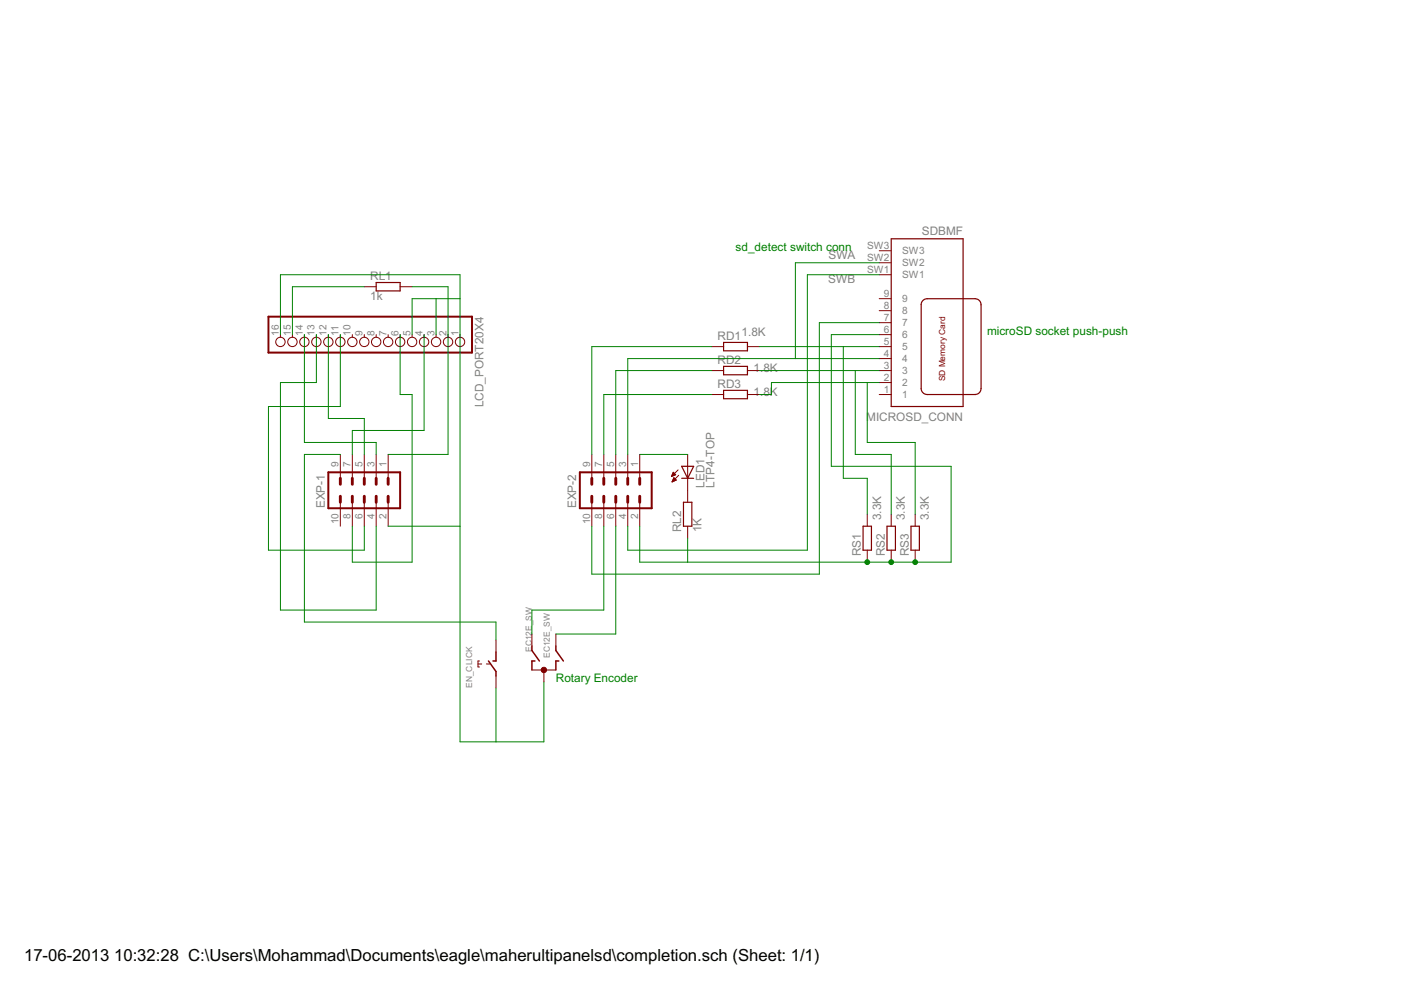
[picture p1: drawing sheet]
<?xml version="1.0" encoding="utf-8"?>
<!DOCTYPE eagle SYSTEM "eagle.dtd">
<eagle version="6.0">
<drawing>
<settings>
<setting alwaysvectorfont="no"/>
<setting verticaltext="up"/>
</settings>
<grid distance="0.1" unitdist="inch" unit="inch" style="lines" multiple="1" display="no" altdistance="0.01" altunitdist="inch" altunit="inch"/>
<schematic xreflabel="%F%N/%S.%C%R" xrefpart="/%S.%C%R">
<libraries>
<library name="con-lstb">
<symbols>
<symbol name="MA05-2">
<wire x1="3.81" y1="-7.62" x2="-3.81" y2="-7.62" width="0.4064" layer="94"/>
<wire x1="1.27" y1="0" x2="2.54" y2="0" width="0.6096" layer="94"/>
<wire x1="1.27" y1="-2.54" x2="2.54" y2="-2.54" width="0.6096" layer="94"/>
<wire x1="1.27" y1="-5.08" x2="2.54" y2="-5.08" width="0.6096" layer="94"/>
<wire x1="-2.54" y1="0" x2="-1.27" y2="0" width="0.6096" layer="94"/>
<wire x1="-2.54" y1="-2.54" x2="-1.27" y2="-2.54" width="0.6096" layer="94"/>
<wire x1="-2.54" y1="-5.08" x2="-1.27" y2="-5.08" width="0.6096" layer="94"/>
<wire x1="-3.81" y1="7.62" x2="-3.81" y2="-7.62" width="0.4064" layer="94"/>
<wire x1="3.81" y1="-7.62" x2="3.81" y2="7.62" width="0.4064" layer="94"/>
<wire x1="-3.81" y1="7.62" x2="3.81" y2="7.62" width="0.4064" layer="94"/>
<wire x1="1.27" y1="5.08" x2="2.54" y2="5.08" width="0.6096" layer="94"/>
<wire x1="1.27" y1="2.54" x2="2.54" y2="2.54" width="0.6096" layer="94"/>
<wire x1="-2.54" y1="5.08" x2="-1.27" y2="5.08" width="0.6096" layer="94"/>
<wire x1="-2.54" y1="2.54" x2="-1.27" y2="2.54" width="0.6096" layer="94"/>
<text x="-3.81" y="-10.16" size="1.778" layer="96">&gt;VALUE</text>
<text x="-3.81" y="8.382" size="1.778" layer="95">&gt;NAME</text>
<pin name="1" x="7.62" y="-5.08" visible="pad" length="middle" direction="pas" swaplevel="1" rot="R180"/>
<pin name="3" x="7.62" y="-2.54" visible="pad" length="middle" direction="pas" swaplevel="1" rot="R180"/>
<pin name="5" x="7.62" y="0" visible="pad" length="middle" direction="pas" swaplevel="1" rot="R180"/>
<pin name="2" x="-7.62" y="-5.08" visible="pad" length="middle" direction="pas" swaplevel="1"/>
<pin name="4" x="-7.62" y="-2.54" visible="pad" length="middle" direction="pas" swaplevel="1"/>
<pin name="6" x="-7.62" y="0" visible="pad" length="middle" direction="pas" swaplevel="1"/>
<pin name="7" x="7.62" y="2.54" visible="pad" length="middle" direction="pas" swaplevel="1" rot="R180"/>
<pin name="9" x="7.62" y="5.08" visible="pad" length="middle" direction="pas" swaplevel="1" rot="R180"/>
<pin name="8" x="-7.62" y="2.54" visible="pad" length="middle" direction="pas" swaplevel="1"/>
<pin name="10" x="-7.62" y="5.08" visible="pad" length="middle" direction="pas" swaplevel="1"/>
</symbol>
</symbols>
<devicesets>
<deviceset name="MA05-2" prefix="SV" uservalue="yes">
<gates>
<gate name="G$1" symbol="MA05-2" x="0" y="0"/>
</gates>
<devices>
<device name="" package="MA05-2">
<connects>
<connect gate="G$1" pin="1" pad="1"/>
<connect gate="G$1" pin="10" pad="10"/>
<connect gate="G$1" pin="2" pad="2"/>
<connect gate="G$1" pin="3" pad="3"/>
<connect gate="G$1" pin="4" pad="4"/>
<connect gate="G$1" pin="5" pad="5"/>
<connect gate="G$1" pin="6" pad="6"/>
<connect gate="G$1" pin="7" pad="7"/>
<connect gate="G$1" pin="8" pad="8"/>
<connect gate="G$1" pin="9" pad="9"/>
</connects>
<technologies>
<technology name="">
<attribute name="MF" value="" constant="no"/>
<attribute name="MPN" value="" constant="no"/>
<attribute name="OC_FARNELL" value="unknown" constant="no"/>
<attribute name="OC_NEWARK" value="unknown" constant="no"/>
</technology>
</technologies>
</device>
</devices>
</deviceset>
</devicesets>
</library>
<library name="pinhead">
<symbols>
<symbol name="PINHD16">
<wire x1="-6.35" y1="-22.86" x2="1.27" y2="-22.86" width="0.4064" layer="94"/>
<wire x1="1.27" y1="-22.86" x2="1.27" y2="20.32" width="0.4064" layer="94"/>
<wire x1="1.27" y1="20.32" x2="-6.35" y2="20.32" width="0.4064" layer="94"/>
<wire x1="-6.35" y1="20.32" x2="-6.35" y2="-22.86" width="0.4064" layer="94"/>
<text x="-6.35" y="20.955" size="1.778" layer="95">&gt;NAME</text>
<text x="-6.35" y="-25.4" size="1.778" layer="96">&gt;VALUE</text>
<pin name="1" x="-2.54" y="17.78" visible="pad" length="short" direction="pas" function="dot"/>
<pin name="2" x="-2.54" y="15.24" visible="pad" length="short" direction="pas" function="dot"/>
<pin name="3" x="-2.54" y="12.7" visible="pad" length="short" direction="pas" function="dot"/>
<pin name="4" x="-2.54" y="10.16" visible="pad" length="short" direction="pas" function="dot"/>
<pin name="5" x="-2.54" y="7.62" visible="pad" length="short" direction="pas" function="dot"/>
<pin name="6" x="-2.54" y="5.08" visible="pad" length="short" direction="pas" function="dot"/>
<pin name="7" x="-2.54" y="2.54" visible="pad" length="short" direction="pas" function="dot"/>
<pin name="8" x="-2.54" y="0" visible="pad" length="short" direction="pas" function="dot"/>
<pin name="9" x="-2.54" y="-2.54" visible="pad" length="short" direction="pas" function="dot"/>
<pin name="10" x="-2.54" y="-5.08" visible="pad" length="short" direction="pas" function="dot"/>
<pin name="11" x="-2.54" y="-7.62" visible="pad" length="short" direction="pas" function="dot"/>
<pin name="12" x="-2.54" y="-10.16" visible="pad" length="short" direction="pas" function="dot"/>
<pin name="13" x="-2.54" y="-12.7" visible="pad" length="short" direction="pas" function="dot"/>
<pin name="14" x="-2.54" y="-15.24" visible="pad" length="short" direction="pas" function="dot"/>
<pin name="15" x="-2.54" y="-17.78" visible="pad" length="short" direction="pas" function="dot"/>
<pin name="16" x="-2.54" y="-20.32" visible="pad" length="short" direction="pas" function="dot"/>
</symbol>
</symbols>
<devicesets>
<deviceset name="PINHD-1X16" prefix="JP" uservalue="yes">
<gates>
<gate name="A" symbol="PINHD16" x="0" y="0"/>
</gates>
<devices>
<device name="" package="1X16">
<connects>
<connect gate="A" pin="1" pad="1"/>
<connect gate="A" pin="10" pad="10"/>
<connect gate="A" pin="11" pad="11"/>
<connect gate="A" pin="12" pad="12"/>
<connect gate="A" pin="13" pad="13"/>
<connect gate="A" pin="14" pad="14"/>
<connect gate="A" pin="15" pad="15"/>
<connect gate="A" pin="16" pad="16"/>
<connect gate="A" pin="2" pad="2"/>
<connect gate="A" pin="3" pad="3"/>
<connect gate="A" pin="4" pad="4"/>
<connect gate="A" pin="5" pad="5"/>
<connect gate="A" pin="6" pad="6"/>
<connect gate="A" pin="7" pad="7"/>
<connect gate="A" pin="8" pad="8"/>
<connect gate="A" pin="9" pad="9"/>
</connects>
<technologies>
<technology name=""/>
</technologies>
</device>
<device name="/90" package="1X16/90">
<connects>
<connect gate="A" pin="1" pad="1"/>
<connect gate="A" pin="10" pad="10"/>
<connect gate="A" pin="11" pad="11"/>
<connect gate="A" pin="12" pad="12"/>
<connect gate="A" pin="13" pad="13"/>
<connect gate="A" pin="14" pad="14"/>
<connect gate="A" pin="15" pad="15"/>
<connect gate="A" pin="16" pad="16"/>
<connect gate="A" pin="2" pad="2"/>
<connect gate="A" pin="3" pad="3"/>
<connect gate="A" pin="4" pad="4"/>
<connect gate="A" pin="5" pad="5"/>
<connect gate="A" pin="6" pad="6"/>
<connect gate="A" pin="7" pad="7"/>
<connect gate="A" pin="8" pad="8"/>
<connect gate="A" pin="9" pad="9"/>
</connects>
<technologies>
<technology name=""/>
</technologies>
</device>
</devices>
</deviceset>
</devicesets>
</library>
<library name="led">
<symbols>
<symbol name="LED">
<wire x1="1.27" y1="0" x2="0" y2="-2.54" width="0.254" layer="94"/>
<wire x1="0" y1="-2.54" x2="-1.27" y2="0" width="0.254" layer="94"/>
<wire x1="1.27" y1="-2.54" x2="0" y2="-2.54" width="0.254" layer="94"/>
<wire x1="0" y1="-2.54" x2="-1.27" y2="-2.54" width="0.254" layer="94"/>
<wire x1="1.27" y1="0" x2="0" y2="0" width="0.254" layer="94"/>
<wire x1="0" y1="0" x2="-1.27" y2="0" width="0.254" layer="94"/>
<wire x1="0" y1="0" x2="0" y2="-2.54" width="0.1524" layer="94"/>
<wire x1="-2.032" y1="-0.762" x2="-3.429" y2="-2.159" width="0.1524" layer="94"/>
<wire x1="-1.905" y1="-1.905" x2="-3.302" y2="-3.302" width="0.1524" layer="94"/>
<text x="3.556" y="-4.572" size="1.778" layer="95" rot="R90">&gt;NAME</text>
<text x="5.715" y="-4.572" size="1.778" layer="96" rot="R90">&gt;VALUE</text>
<pin name="C" x="0" y="-5.08" visible="off" length="short" direction="pas" rot="R90"/>
<pin name="A" x="0" y="2.54" visible="off" length="short" direction="pas" rot="R270"/>
<polygon width="0.1524" layer="94">
<vertex x="-3.429" y="-2.159"/>
<vertex x="-3.048" y="-1.27"/>
<vertex x="-2.54" y="-1.778"/>
</polygon>
<polygon width="0.1524" layer="94">
<vertex x="-3.302" y="-3.302"/>
<vertex x="-2.921" y="-2.413"/>
<vertex x="-2.413" y="-2.921"/>
</polygon>
</symbol>
</symbols>
<devicesets>
<deviceset name="*P4" prefix="LED">
<gates>
<gate name="G$1" symbol="LED" x="0" y="0"/>
</gates>
<devices>
<device name="-BOTTOM" package="P47F-BOTTOM">
<connects>
<connect gate="G$1" pin="A" pad="A"/>
<connect gate="G$1" pin="C" pad="C"/>
</connects>
<technologies>
<technology name="LA"/>
<technology name="LB"/>
<technology name="LR"/>
<technology name="LS"/>
<technology name="LT"/>
<technology name="LW"/>
<technology name="LY"/>
</technologies>
</device>
<device name="-TOP" package="P47F-TOP">
<connects>
<connect gate="G$1" pin="A" pad="A"/>
<connect gate="G$1" pin="C" pad="C"/>
</connects>
<technologies>
<technology name="LA"/>
<technology name="LB"/>
<technology name="LR"/>
<technology name="LS"/>
<technology name="LT"/>
<technology name="LW"/>
<technology name="LY"/>
</technologies>
</device>
</devices>
</deviceset>
</devicesets>
</library>
<library name="switch-alps">
<symbols>
<symbol name="ENCODER">
<wire x1="-2.54" y1="5.08" x2="-2.54" y2="4.1275" width="0.3048" layer="94"/>
<wire x1="-2.54" y1="4.1275" x2="-0.9525" y2="1.905" width="0.3048" layer="94"/>
<wire x1="-1.905" y1="1.905" x2="-2.54" y2="1.905" width="0.3048" layer="94"/>
<wire x1="-2.54" y1="1.905" x2="-2.54" y2="0" width="0.3048" layer="94"/>
<wire x1="2.54" y1="5.08" x2="2.54" y2="4.1275" width="0.3048" layer="94"/>
<wire x1="2.54" y1="4.1275" x2="4.1275" y2="1.905" width="0.3048" layer="94"/>
<wire x1="3.175" y1="1.905" x2="2.54" y2="1.905" width="0.3048" layer="94"/>
<wire x1="2.54" y1="1.905" x2="2.54" y2="0" width="0.3048" layer="94"/>
<wire x1="-2.54" y1="0" x2="2.54" y2="0" width="0.1524" layer="94"/>
<circle x="0" y="0" radius="0.5679" width="0" layer="94"/>
<text x="-3.81" y="0" size="1.27" layer="95" rot="R90">&gt;PART</text>
<text x="6.35" y="0" size="1.27" layer="96" rot="R90">&gt;VALUE</text>
<pin name="C" x="0" y="-2.54" visible="off" length="short" direction="pas" rot="R90"/>
<pin name="A" x="-2.54" y="7.62" visible="off" length="short" direction="pas" rot="R270"/>
<pin name="B" x="2.54" y="7.62" visible="off" length="short" direction="pas" rot="R270"/>
</symbol>
<symbol name="TASTER">
<wire x1="-2.54" y1="0" x2="-1.5875" y2="0" width="0.3048" layer="94"/>
<wire x1="-1.5875" y1="0" x2="0.635" y2="1.5875" width="0.3048" layer="94"/>
<wire x1="0.635" y1="0.635" x2="0.635" y2="0" width="0.3048" layer="94"/>
<wire x1="0.635" y1="0" x2="2.54" y2="0" width="0.3048" layer="94"/>
<wire x1="0" y1="1.27" x2="0" y2="3.81" width="0.127" layer="94" style="shortdash"/>
<wire x1="-0.635" y1="3.81" x2="0.635" y2="3.81" width="0.127" layer="94"/>
<wire x1="-0.635" y1="3.81" x2="-0.635" y2="3.4925" width="0.127" layer="94"/>
<wire x1="0.635" y1="3.81" x2="0.635" y2="3.4925" width="0.127" layer="94"/>
<text x="-5.08" y="5.08" size="1.27" layer="95">&gt;PART</text>
<text x="-5.08" y="-2.54" size="1.27" layer="96">&gt;VALUE</text>
<pin name="1" x="5.08" y="0" visible="off" length="short" direction="pas" swaplevel="1" rot="R180"/>
<pin name="2" x="-5.08" y="0" visible="off" length="short" direction="pas" swaplevel="1"/>
</symbol>
<symbol name="GEHAEUSEANSCHLUSS">
<wire x1="0" y1="0" x2="0.9525" y2="0" width="0.254" layer="94"/>
<wire x1="1.5875" y1="0" x2="2.2225" y2="0" width="0.254" layer="94"/>
<wire x1="2.8575" y1="0" x2="3.4925" y2="0" width="0.254" layer="94"/>
<wire x1="4.1275" y1="0" x2="5.08" y2="0" width="0.254" layer="94"/>
<pin name="G" x="0" y="0" visible="pad" length="point" direction="pas"/>
</symbol>
</symbols>
<devicesets>
<deviceset name="EC12E_SW" prefix="SW">
<gates>
<gate name="G$1" symbol="ENCODER" x="-10.16" y="-2.54" addlevel="always"/>
<gate name="G$2" symbol="TASTER" x="10.16" y="3.81" addlevel="always"/>
<gate name="G$3" symbol="GEHAEUSEANSCHLUSS" x="10.16" y="-6.35" addlevel="request"/>
<gate name="G$4" symbol="GEHAEUSEANSCHLUSS" x="10.16" y="-8.89" addlevel="request"/>
</gates>
<devices>
<device name="" package="ALPS_EC12E_SW">
<connects>
<connect gate="G$1" pin="A" pad="A"/>
<connect gate="G$1" pin="B" pad="B"/>
<connect gate="G$1" pin="C" pad="C"/>
<connect gate="G$2" pin="1" pad="D"/>
<connect gate="G$2" pin="2" pad="E"/>
<connect gate="G$3" pin="G" pad="GND1"/>
<connect gate="G$4" pin="G" pad="GND2"/>
</connects>
<technologies>
<technology name="">
<attribute name="MF" value="" constant="no"/>
<attribute name="MPN" value="EC12E2424407" constant="no"/>
<attribute name="OC_FARNELL" value="1520813" constant="no"/>
<attribute name="OC_NEWARK" value="74M1068" constant="no"/>
</technology>
</technologies>
</device>
</devices>
</deviceset>
</devicesets>
</library>
<library name="farnell">
<symbols>
<symbol name="SDBMF">
<wire x1="2.54" y1="20.32" x2="2.54" y2="-15.24" width="0.254" layer="94"/>
<wire x1="2.54" y1="-15.24" x2="-12.7" y2="-15.24" width="0.254" layer="94"/>
<wire x1="-12.7" y1="-15.24" x2="-12.7" y2="20.32" width="0.254" layer="94"/>
<wire x1="-12.7" y1="20.32" x2="2.54" y2="20.32" width="0.254" layer="94"/>
<wire x1="-16.51" y1="16.51" x2="-15.24" y2="17.78" width="0.254" layer="94" curve="-90"/>
<wire x1="-15.24" y1="17.78" x2="-5.08" y2="17.78" width="0.254" layer="94"/>
<wire x1="-5.08" y1="17.78" x2="-3.81" y2="16.51" width="0.254" layer="94" curve="-90"/>
<wire x1="-3.81" y1="16.51" x2="-3.81" y2="-1.27" width="0.254" layer="94"/>
<wire x1="-3.81" y1="-1.27" x2="-5.08" y2="-2.54" width="0.254" layer="94" curve="-90"/>
<wire x1="-5.08" y1="-2.54" x2="-15.24" y2="-2.54" width="0.254" layer="94"/>
<wire x1="-15.24" y1="-2.54" x2="-16.51" y2="-1.27" width="0.254" layer="94" curve="-90"/>
<wire x1="-16.51" y1="-1.27" x2="-16.51" y2="16.51" width="0.254" layer="94"/>
<text x="-7.62" y="1.27" size="1.27" layer="94" rot="R90">SD Memory Card</text>
<text x="-12.7" y="21.59" size="1.778" layer="95">&gt;NAME</text>
<text x="-12.7" y="-17.78" size="1.778" layer="96">&gt;VALUE</text>
<pin name="1" x="5.08" y="17.78" length="short" direction="pas" rot="R180"/>
<pin name="2" x="5.08" y="15.24" length="short" direction="pas" rot="R180"/>
<pin name="3" x="5.08" y="12.7" length="short" direction="pas" rot="R180"/>
<pin name="4" x="5.08" y="10.16" length="short" direction="pas" rot="R180"/>
<pin name="5" x="5.08" y="7.62" length="short" direction="pas" rot="R180"/>
<pin name="6" x="5.08" y="5.08" length="short" direction="pas" rot="R180"/>
<pin name="7" x="5.08" y="2.54" length="short" direction="pas" rot="R180"/>
<pin name="8" x="5.08" y="0" length="short" direction="pas" rot="R180"/>
<pin name="9" x="5.08" y="-2.54" length="short" direction="pas" rot="R180"/>
<pin name="SW1" x="5.08" y="-7.62" length="short" direction="pas" rot="R180"/>
<pin name="SW2" x="5.08" y="-10.16" length="short" direction="pas" rot="R180"/>
<pin name="SW3" x="5.08" y="-12.7" length="short" direction="pas" rot="R180"/>
</symbol>
</symbols>
<devicesets>
<deviceset name="SDBMF" prefix="X">
<gates>
<gate name="G$1" symbol="SDBMF" x="0" y="0"/>
</gates>
<devices>
<device name="" package="SDBMF-009XXBXX2">
<connects>
<connect gate="G$1" pin="1" pad="1"/>
<connect gate="G$1" pin="2" pad="2"/>
<connect gate="G$1" pin="3" pad="3"/>
<connect gate="G$1" pin="4" pad="4"/>
<connect gate="G$1" pin="5" pad="5"/>
<connect gate="G$1" pin="6" pad="6"/>
<connect gate="G$1" pin="7" pad="7"/>
<connect gate="G$1" pin="8" pad="8"/>
<connect gate="G$1" pin="9" pad="9"/>
<connect gate="G$1" pin="SW1" pad="SW1"/>
<connect gate="G$1" pin="SW2" pad="SW2"/>
<connect gate="G$1" pin="SW3" pad="SW3"/>
</connects>
<technologies>
<technology name=""/>
</technologies>
</device>
</devices>
</deviceset>
</devicesets>
</library>
<library name="resistor-shunt">
<symbols>
<symbol name="R">
<wire x1="2.54" y1="0.889" x2="-2.54" y2="0.889" width="0.254" layer="94"/>
<wire x1="-2.54" y1="-0.889" x2="2.54" y2="-0.889" width="0.254" layer="94"/>
<wire x1="-2.54" y1="0.889" x2="-2.54" y2="-0.889" width="0.254" layer="94"/>
<wire x1="2.54" y1="0.889" x2="2.54" y2="-0.889" width="0.254" layer="94"/>
<text x="-3.81" y="1.3716" size="1.778" layer="95">&gt;NAME</text>
<text x="-3.81" y="-2.921" size="1.778" layer="96">&gt;VALUE</text>
<pin name="2" x="-5.08" y="0" visible="off" length="short" direction="pas" swaplevel="1"/>
<pin name="1" x="5.08" y="0" visible="off" length="short" direction="pas" swaplevel="1" rot="R180"/>
</symbol>
</symbols>
<devicesets>
<deviceset name="BVS" prefix="R" uservalue="yes">
<gates>
<gate name="G$1" symbol="R" x="0" y="0"/>
</gates>
<devices>
<device name="" package="BVS">
<connects>
<connect gate="G$1" pin="1" pad="1"/>
<connect gate="G$1" pin="2" pad="2"/>
</connects>
<technologies>
<technology name="">
<attribute name="MF" value="" constant="no"/>
<attribute name="MPN" value="" constant="no"/>
<attribute name="OC_FARNELL" value="unknown" constant="no"/>
<attribute name="OC_NEWARK" value="unknown" constant="no"/>
</technology>
</technologies>
</device>
</devices>
</deviceset>
</devicesets>
</library>
</libraries>
<attributes>
</attributes>
<variantdefs>
</variantdefs>
<classes>
<class number="0" name="default" width="0" drill="0">
</class>
</classes>
<parts>
<part name="EXP-1" library="con-lstb" deviceset="MA05-2" device=""/>
<part name="EXP-2" library="con-lstb" deviceset="MA05-2" device=""/>
<part name="LCD_PORT20X4" library="pinhead" deviceset="PINHD-1X16" device=""/>
<part name="LED1" library="led" deviceset="*P4" device="-TOP" technology="LT"/>
<part name="EN_CLICK" library="switch-alps" deviceset="EC12E_SW" device=""/>
<part name="MICROSD_CONN" library="farnell" deviceset="SDBMF" device=""/>
<part name="RL1" library="resistor-shunt" deviceset="BVS" device="" value="1k"/>
<part name="RD1" library="resistor-shunt" deviceset="BVS" device="" value="1.8K"/>
<part name="RD2" library="resistor-shunt" deviceset="BVS" device="" value="1.8K"/>
<part name="RD3" library="resistor-shunt" deviceset="BVS" device="" value="1.8K"/>
<part name="RS3" library="resistor-shunt" deviceset="BVS" device="" value="3.3K"/>
<part name="RS1" library="resistor-shunt" deviceset="BVS" device="" value="3.3K"/>
<part name="RL2" library="resistor-shunt" deviceset="BVS" device="" value="1K"/>
<part name="RS2" library="resistor-shunt" deviceset="BVS" device="" value="3.3K"/>
</parts>
<sheets>
<sheet>
<plain>
<text x="76.2" y="-12.7" size="1.778" layer="91">Rotary Encoder</text>
<text x="167.64" y="60.96" size="1.778" layer="91">microSD socket push-push</text>
<text x="114.3" y="78.74" size="1.778" layer="91">sd_detect switch conn</text>
</plain>
<instances>
<instance part="EXP-1" gate="G$1" x="35.56" y="27.94" smashed="yes" rot="R90">
<attribute name="VALUE" x="45.72" y="24.13" size="1.778" layer="96" rot="R90"/>
<attribute name="NAME" x="27.178" y="24.13" size="1.778" layer="95" rot="R90"/>
</instance>
<instance part="EXP-2" gate="G$1" x="88.9" y="27.94" smashed="yes" rot="R90">
<attribute name="VALUE" x="99.06" y="24.13" size="1.778" layer="96" rot="R90"/>
<attribute name="NAME" x="80.518" y="24.13" size="1.778" layer="95" rot="R90"/>
</instance>
<instance part="LCD_PORT20X4" gate="A" x="38.1" y="58.42" smashed="yes" rot="R270">
<attribute name="NAME" x="59.055" y="64.77" size="1.778" layer="95" rot="R270"/>
<attribute name="VALUE" x="12.7" y="64.77" size="1.778" layer="96" rot="R270"/>
</instance>
<instance part="LED1" gate="G$1" x="104.14" y="33.02" smashed="yes">
<attribute name="NAME" x="107.696" y="28.448" size="1.778" layer="95" rot="R90"/>
<attribute name="VALUE" x="109.855" y="28.448" size="1.778" layer="96" rot="R90"/>
</instance>
<instance part="EN_CLICK" gate="G$1" x="73.66" y="-10.16" smashed="yes">
<attribute name="VALUE" x="74.93" y="-7.62" size="1.27" layer="96" rot="R90"/>
</instance>
<instance part="EN_CLICK" gate="G$2" x="63.5" y="-8.89" smashed="yes" rot="R90">
<attribute name="PART" x="58.42" y="-13.97" size="1.27" layer="95" rot="R90"/>
<attribute name="VALUE" x="71.12" y="-6.35" size="1.27" layer="96" rot="R90"/>
</instance>
<instance part="MICROSD_CONN" gate="G$1" x="149.86" y="66.04" smashed="yes" rot="R180">
<attribute name="NAME" x="162.56" y="44.45" size="1.778" layer="95" rot="R180"/>
<attribute name="VALUE" x="162.56" y="83.82" size="1.778" layer="96" rot="R180"/>
</instance>
<instance part="RL1" gate="G$1" x="40.64" y="71.12" smashed="yes">
<attribute name="NAME" x="36.83" y="72.4916" size="1.778" layer="95"/>
<attribute name="VALUE" x="36.83" y="68.199" size="1.778" layer="96"/>
</instance>
<instance part="RD1" gate="G$1" x="114.3" y="58.42" smashed="yes">
<attribute name="NAME" x="110.49" y="59.7916" size="1.778" layer="95"/>
<attribute name="VALUE" x="115.57" y="60.579" size="1.778" layer="96"/>
</instance>
<instance part="RD2" gate="G$1" x="114.3" y="53.34" smashed="yes">
<attribute name="NAME" x="110.49" y="54.7116" size="1.778" layer="95"/>
<attribute name="VALUE" x="118.11" y="52.959" size="1.778" layer="96"/>
</instance>
<instance part="RD3" gate="G$1" x="114.3" y="48.26" smashed="yes">
<attribute name="NAME" x="110.49" y="49.6316" size="1.778" layer="95"/>
<attribute name="VALUE" x="118.11" y="47.879" size="1.778" layer="96"/>
</instance>
<instance part="RS3" gate="G$1" x="152.4" y="17.78" smashed="yes" rot="R90">
<attribute name="NAME" x="151.0284" y="13.97" size="1.778" layer="95" rot="R90"/>
<attribute name="VALUE" x="155.321" y="21.59" size="1.778" layer="96" rot="R90"/>
</instance>
<instance part="RS1" gate="G$1" x="142.24" y="17.78" smashed="yes" rot="R90">
<attribute name="NAME" x="140.8684" y="13.97" size="1.778" layer="95" rot="R90"/>
<attribute name="VALUE" x="145.161" y="21.59" size="1.778" layer="96" rot="R90"/>
</instance>
<instance part="RL2" gate="G$1" x="104.14" y="22.86" smashed="yes" rot="R90">
<attribute name="NAME" x="102.7684" y="19.05" size="1.778" layer="95" rot="R90"/>
<attribute name="VALUE" x="107.061" y="19.05" size="1.778" layer="96" rot="R90"/>
</instance>
<instance part="RS2" gate="G$1" x="147.32" y="17.78" smashed="yes" rot="R90">
<attribute name="NAME" x="145.9484" y="13.97" size="1.778" layer="95" rot="R90"/>
<attribute name="VALUE" x="150.241" y="21.59" size="1.778" layer="96" rot="R90"/>
</instance>
</instances>
<busses>
</busses>
<nets>
<net name="N$1" class="0">
<segment>
<pinref part="EXP-1" gate="G$1" pin="1"/>
<pinref part="LCD_PORT20X4" gate="A" pin="2"/>
<wire x1="40.64" y1="35.56" x2="53.34" y2="35.56" width="0.1524" layer="91"/>
<wire x1="53.34" y1="35.56" x2="53.34" y2="60.96" width="0.1524" layer="91"/>
<wire x1="45.72" y1="71.12" x2="53.34" y2="71.12" width="0.1524" layer="91"/>
<wire x1="53.34" y1="71.12" x2="53.34" y2="60.96" width="0.1524" layer="91"/>
<pinref part="RL1" gate="G$1" pin="1"/>
</segment>
</net>
<net name="N$3" class="0">
<segment>
<wire x1="63.5" y1="-25.4" x2="63.5" y2="-13.97" width="0.1524" layer="91"/>
<pinref part="EN_CLICK" gate="G$2" pin="2"/>
<wire x1="63.5" y1="-25.4" x2="73.66" y2="-25.4" width="0.1524" layer="91"/>
<pinref part="EN_CLICK" gate="G$1" pin="C"/>
<wire x1="73.66" y1="-25.4" x2="73.66" y2="-12.7" width="0.1524" layer="91"/>
<wire x1="63.5" y1="-25.4" x2="55.88" y2="-25.4" width="0.1524" layer="91"/>
<pinref part="EXP-1" gate="G$1" pin="2"/>
<pinref part="LCD_PORT20X4" gate="A" pin="1"/>
<wire x1="40.64" y1="20.32" x2="55.88" y2="20.32" width="0.1524" layer="91"/>
<wire x1="55.88" y1="20.32" x2="55.88" y2="60.96" width="0.1524" layer="91"/>
<wire x1="55.88" y1="-25.4" x2="55.88" y2="20.32" width="0.1524" layer="91"/>
</segment>
</net>
<net name="N$4" class="0">
<segment>
<pinref part="EXP-1" gate="G$1" pin="7"/>
<wire x1="33.02" y1="35.56" x2="33.02" y2="40.64" width="0.1524" layer="91"/>
<pinref part="LCD_PORT20X4" gate="A" pin="4"/>
<wire x1="33.02" y1="40.64" x2="48.26" y2="40.64" width="0.1524" layer="91"/>
<wire x1="48.26" y1="40.64" x2="48.26" y2="60.96" width="0.1524" layer="91"/>
</segment>
</net>
<net name="N$5" class="0">
<segment>
<pinref part="EXP-1" gate="G$1" pin="5"/>
<wire x1="35.56" y1="35.56" x2="35.56" y2="43.18" width="0.1524" layer="91"/>
<pinref part="LCD_PORT20X4" gate="A" pin="12"/>
<wire x1="35.56" y1="43.18" x2="27.94" y2="43.18" width="0.1524" layer="91"/>
<wire x1="27.94" y1="43.18" x2="27.94" y2="60.96" width="0.1524" layer="91"/>
</segment>
</net>
<net name="N$6" class="0">
<segment>
<pinref part="EXP-1" gate="G$1" pin="3"/>
<wire x1="38.1" y1="35.56" x2="38.1" y2="38.1" width="0.1524" layer="91"/>
<pinref part="LCD_PORT20X4" gate="A" pin="14"/>
<wire x1="38.1" y1="38.1" x2="22.86" y2="38.1" width="0.1524" layer="91"/>
<wire x1="22.86" y1="38.1" x2="22.86" y2="60.96" width="0.1524" layer="91"/>
</segment>
</net>
<net name="N$7" class="0">
<segment>
<wire x1="45.72" y1="12.7" x2="45.72" y2="48.26" width="0.1524" layer="91"/>
<pinref part="LCD_PORT20X4" gate="A" pin="6"/>
<wire x1="45.72" y1="48.26" x2="43.18" y2="48.26" width="0.1524" layer="91"/>
<wire x1="43.18" y1="48.26" x2="43.18" y2="60.96" width="0.1524" layer="91"/>
<wire x1="45.72" y1="12.7" x2="33.02" y2="12.7" width="0.1524" layer="91"/>
<pinref part="EXP-1" gate="G$1" pin="8"/>
<wire x1="33.02" y1="12.7" x2="33.02" y2="20.32" width="0.1524" layer="91"/>
</segment>
</net>
<net name="N$8" class="0">
<segment>
<pinref part="LCD_PORT20X4" gate="A" pin="5"/>
<wire x1="45.72" y1="60.96" x2="45.72" y2="68.58" width="0.1524" layer="91"/>
<wire x1="45.72" y1="68.58" x2="50.8" y2="68.58" width="0.1524" layer="91"/>
<pinref part="LCD_PORT20X4" gate="A" pin="3"/>
<wire x1="50.8" y1="68.58" x2="50.8" y2="60.96" width="0.1524" layer="91"/>
<wire x1="50.8" y1="68.58" x2="55.88" y2="68.58" width="0.1524" layer="91"/>
<wire x1="55.88" y1="68.58" x2="55.88" y2="60.96" width="0.1524" layer="91"/>
<wire x1="55.88" y1="68.58" x2="55.88" y2="73.66" width="0.1524" layer="91"/>
<pinref part="LCD_PORT20X4" gate="A" pin="16"/>
<wire x1="55.88" y1="73.66" x2="17.78" y2="73.66" width="0.1524" layer="91"/>
<wire x1="17.78" y1="73.66" x2="17.78" y2="60.96" width="0.1524" layer="91"/>
</segment>
</net>
<net name="N$9" class="0">
<segment>
<pinref part="LCD_PORT20X4" gate="A" pin="15"/>
<wire x1="20.32" y1="60.96" x2="20.32" y2="71.12" width="0.1524" layer="91"/>
<wire x1="20.32" y1="71.12" x2="35.56" y2="71.12" width="0.1524" layer="91"/>
<pinref part="RL1" gate="G$1" pin="2"/>
</segment>
</net>
<net name="N$10" class="0">
<segment>
<pinref part="EXP-1" gate="G$1" pin="6"/>
<wire x1="35.56" y1="20.32" x2="35.56" y2="15.24" width="0.1524" layer="91"/>
<wire x1="35.56" y1="15.24" x2="15.24" y2="15.24" width="0.1524" layer="91"/>
<wire x1="15.24" y1="15.24" x2="15.24" y2="45.72" width="0.1524" layer="91"/>
<pinref part="LCD_PORT20X4" gate="A" pin="11"/>
<wire x1="15.24" y1="45.72" x2="30.48" y2="45.72" width="0.1524" layer="91"/>
<wire x1="30.48" y1="45.72" x2="30.48" y2="60.96" width="0.1524" layer="91"/>
</segment>
</net>
<net name="N$11" class="0">
<segment>
<pinref part="EXP-1" gate="G$1" pin="4"/>
<wire x1="38.1" y1="20.32" x2="38.1" y2="2.54" width="0.1524" layer="91"/>
<wire x1="38.1" y1="2.54" x2="17.78" y2="2.54" width="0.1524" layer="91"/>
<wire x1="17.78" y1="2.54" x2="17.78" y2="50.8" width="0.1524" layer="91"/>
<wire x1="17.78" y1="50.8" x2="25.4" y2="50.8" width="0.1524" layer="91"/>
<pinref part="LCD_PORT20X4" gate="A" pin="13"/>
<wire x1="25.4" y1="50.8" x2="25.4" y2="60.96" width="0.1524" layer="91"/>
</segment>
</net>
<net name="N$2" class="0">
<segment>
<pinref part="EXP-1" gate="G$1" pin="9"/>
<wire x1="30.48" y1="35.56" x2="22.86" y2="35.56" width="0.1524" layer="91"/>
<wire x1="22.86" y1="35.56" x2="22.86" y2="0" width="0.1524" layer="91"/>
<wire x1="22.86" y1="0" x2="63.5" y2="0" width="0.1524" layer="91"/>
<pinref part="EN_CLICK" gate="G$2" pin="1"/>
<wire x1="63.5" y1="-3.81" x2="63.5" y2="0" width="0.1524" layer="91"/>
</segment>
</net>
<net name="N$12" class="0">
<segment>
<pinref part="EN_CLICK" gate="G$1" pin="B"/>
<pinref part="EXP-2" gate="G$1" pin="6"/>
<wire x1="76.2" y1="-2.54" x2="88.9" y2="-2.54" width="0.1524" layer="91"/>
<wire x1="88.9" y1="-2.54" x2="88.9" y2="20.32" width="0.1524" layer="91"/>
</segment>
</net>
<net name="N$13" class="0">
<segment>
<pinref part="EN_CLICK" gate="G$1" pin="A"/>
<wire x1="71.12" y1="-2.54" x2="71.12" y2="2.54" width="0.1524" layer="91"/>
<wire x1="71.12" y1="2.54" x2="86.36" y2="2.54" width="0.1524" layer="91"/>
<pinref part="EXP-2" gate="G$1" pin="8"/>
<wire x1="86.36" y1="2.54" x2="86.36" y2="20.32" width="0.1524" layer="91"/>
</segment>
</net>
<net name="N$14" class="0">
<segment>
<pinref part="MICROSD_CONN" gate="G$1" pin="7"/>
<wire x1="144.78" y1="63.5" x2="132.08" y2="63.5" width="0.1524" layer="91"/>
<wire x1="132.08" y1="63.5" x2="132.08" y2="10.16" width="0.1524" layer="91"/>
<pinref part="EXP-2" gate="G$1" pin="10"/>
<wire x1="132.08" y1="10.16" x2="83.82" y2="10.16" width="0.1524" layer="91"/>
<wire x1="83.82" y1="10.16" x2="83.82" y2="20.32" width="0.1524" layer="91"/>
</segment>
</net>
<net name="N$15" class="0">
<segment>
<wire x1="160.02" y1="12.7" x2="160.02" y2="33.02" width="0.1524" layer="91"/>
<wire x1="160.02" y1="33.02" x2="134.62" y2="33.02" width="0.1524" layer="91"/>
<pinref part="MICROSD_CONN" gate="G$1" pin="6"/>
<wire x1="134.62" y1="33.02" x2="134.62" y2="60.96" width="0.1524" layer="91"/>
<wire x1="134.62" y1="60.96" x2="144.78" y2="60.96" width="0.1524" layer="91"/>
<pinref part="EXP-2" gate="G$1" pin="2"/>
<wire x1="93.98" y1="20.32" x2="93.98" y2="12.7" width="0.1524" layer="91"/>
<wire x1="93.98" y1="12.7" x2="104.14" y2="12.7" width="0.1524" layer="91"/>
<pinref part="RS3" gate="G$1" pin="2"/>
<wire x1="104.14" y1="12.7" x2="142.24" y2="12.7" width="0.1524" layer="91"/>
<wire x1="142.24" y1="12.7" x2="147.32" y2="12.7" width="0.1524" layer="91"/>
<wire x1="147.32" y1="12.7" x2="152.4" y2="12.7" width="0.1524" layer="91"/>
<wire x1="152.4" y1="12.7" x2="160.02" y2="12.7" width="0.1524" layer="91"/>
<junction x="152.4" y="12.7"/>
<pinref part="RS2" gate="G$1" pin="2"/>
<junction x="147.32" y="12.7"/>
<pinref part="RS1" gate="G$1" pin="2"/>
<junction x="142.24" y="12.7"/>
<pinref part="RL2" gate="G$1" pin="2"/>
<wire x1="104.14" y1="17.78" x2="104.14" y2="12.7" width="0.1524" layer="91"/>
</segment>
</net>
<net name="SWA" class="0">
<segment>
<pinref part="EXP-2" gate="G$1" pin="3"/>
<wire x1="91.44" y1="35.56" x2="91.44" y2="55.88" width="0.1524" layer="91"/>
<wire x1="91.44" y1="55.88" x2="127" y2="55.88" width="0.1524" layer="91"/>
<pinref part="MICROSD_CONN" gate="G$1" pin="4"/>
<wire x1="127" y1="55.88" x2="144.78" y2="55.88" width="0.1524" layer="91"/>
<wire x1="127" y1="55.88" x2="127" y2="76.2" width="0.1524" layer="91"/>
<pinref part="MICROSD_CONN" gate="G$1" pin="SW2"/>
<wire x1="127" y1="76.2" x2="144.78" y2="76.2" width="0.1524" layer="91"/>
<label x="139.7" y="78.74" size="1.778" layer="95" rot="R180"/>
</segment>
</net>
<net name="N$17" class="0">
<segment>
<pinref part="EXP-2" gate="G$1" pin="1"/>
<pinref part="LED1" gate="G$1" pin="A"/>
<wire x1="93.98" y1="35.56" x2="104.14" y2="35.56" width="0.1524" layer="91"/>
</segment>
</net>
<net name="N$18" class="0">
<segment>
<pinref part="LED1" gate="G$1" pin="C"/>
<pinref part="RL2" gate="G$1" pin="1"/>
</segment>
</net>
<net name="SWB" class="0">
<segment>
<pinref part="EXP-2" gate="G$1" pin="4"/>
<wire x1="91.44" y1="20.32" x2="91.44" y2="15.24" width="0.1524" layer="91"/>
<wire x1="91.44" y1="15.24" x2="129.54" y2="15.24" width="0.1524" layer="91"/>
<wire x1="129.54" y1="15.24" x2="129.54" y2="73.66" width="0.1524" layer="91"/>
<pinref part="MICROSD_CONN" gate="G$1" pin="SW1"/>
<wire x1="129.54" y1="73.66" x2="144.78" y2="73.66" width="0.1524" layer="91"/>
<label x="139.7" y="73.66" size="1.778" layer="95" rot="R180"/>
</segment>
</net>
<net name="N$20" class="0">
<segment>
<pinref part="MICROSD_CONN" gate="G$1" pin="5"/>
<pinref part="RD1" gate="G$1" pin="1"/>
<wire x1="144.78" y1="58.42" x2="137.16" y2="58.42" width="0.1524" layer="91"/>
<wire x1="137.16" y1="58.42" x2="119.38" y2="58.42" width="0.1524" layer="91"/>
<wire x1="137.16" y1="58.42" x2="137.16" y2="30.48" width="0.1524" layer="91"/>
<wire x1="137.16" y1="30.48" x2="142.24" y2="30.48" width="0.1524" layer="91"/>
<pinref part="RS1" gate="G$1" pin="1"/>
<wire x1="142.24" y1="30.48" x2="142.24" y2="22.86" width="0.1524" layer="91"/>
</segment>
</net>
<net name="N$21" class="0">
<segment>
<pinref part="RD1" gate="G$1" pin="2"/>
<wire x1="109.22" y1="58.42" x2="83.82" y2="58.42" width="0.1524" layer="91"/>
<pinref part="EXP-2" gate="G$1" pin="9"/>
<wire x1="83.82" y1="58.42" x2="83.82" y2="35.56" width="0.1524" layer="91"/>
</segment>
</net>
<net name="N$22" class="0">
<segment>
<pinref part="MICROSD_CONN" gate="G$1" pin="3"/>
<pinref part="RD2" gate="G$1" pin="1"/>
<wire x1="144.78" y1="53.34" x2="139.7" y2="53.34" width="0.1524" layer="91"/>
<wire x1="139.7" y1="53.34" x2="119.38" y2="53.34" width="0.1524" layer="91"/>
<wire x1="139.7" y1="53.34" x2="139.7" y2="35.56" width="0.1524" layer="91"/>
<wire x1="139.7" y1="35.56" x2="147.32" y2="35.56" width="0.1524" layer="91"/>
<pinref part="RS2" gate="G$1" pin="1"/>
<wire x1="147.32" y1="35.56" x2="147.32" y2="22.86" width="0.1524" layer="91"/>
</segment>
</net>
<net name="N$23" class="0">
<segment>
<pinref part="RD2" gate="G$1" pin="2"/>
<wire x1="109.22" y1="53.34" x2="88.9" y2="53.34" width="0.1524" layer="91"/>
<pinref part="EXP-2" gate="G$1" pin="5"/>
<wire x1="88.9" y1="53.34" x2="88.9" y2="35.56" width="0.1524" layer="91"/>
</segment>
</net>
<net name="N$24" class="0">
<segment>
<pinref part="MICROSD_CONN" gate="G$1" pin="2"/>
<wire x1="144.78" y1="50.8" x2="142.24" y2="50.8" width="0.1524" layer="91"/>
<wire x1="142.24" y1="50.8" x2="121.92" y2="50.8" width="0.1524" layer="91"/>
<wire x1="121.92" y1="50.8" x2="121.92" y2="48.26" width="0.1524" layer="91"/>
<pinref part="RD3" gate="G$1" pin="1"/>
<wire x1="121.92" y1="48.26" x2="119.38" y2="48.26" width="0.1524" layer="91"/>
<wire x1="142.24" y1="50.8" x2="142.24" y2="38.1" width="0.1524" layer="91"/>
<wire x1="142.24" y1="38.1" x2="152.4" y2="38.1" width="0.1524" layer="91"/>
<pinref part="RS3" gate="G$1" pin="1"/>
<wire x1="152.4" y1="38.1" x2="152.4" y2="22.86" width="0.1524" layer="91"/>
</segment>
</net>
<net name="N$25" class="0">
<segment>
<pinref part="RD3" gate="G$1" pin="2"/>
<wire x1="109.22" y1="48.26" x2="86.36" y2="48.26" width="0.1524" layer="91"/>
<pinref part="EXP-2" gate="G$1" pin="7"/>
<wire x1="86.36" y1="48.26" x2="86.36" y2="35.56" width="0.1524" layer="91"/>
</segment>
</net>
</nets>
</sheet>
</sheets>
</schematic>
</drawing>
</eagle>
